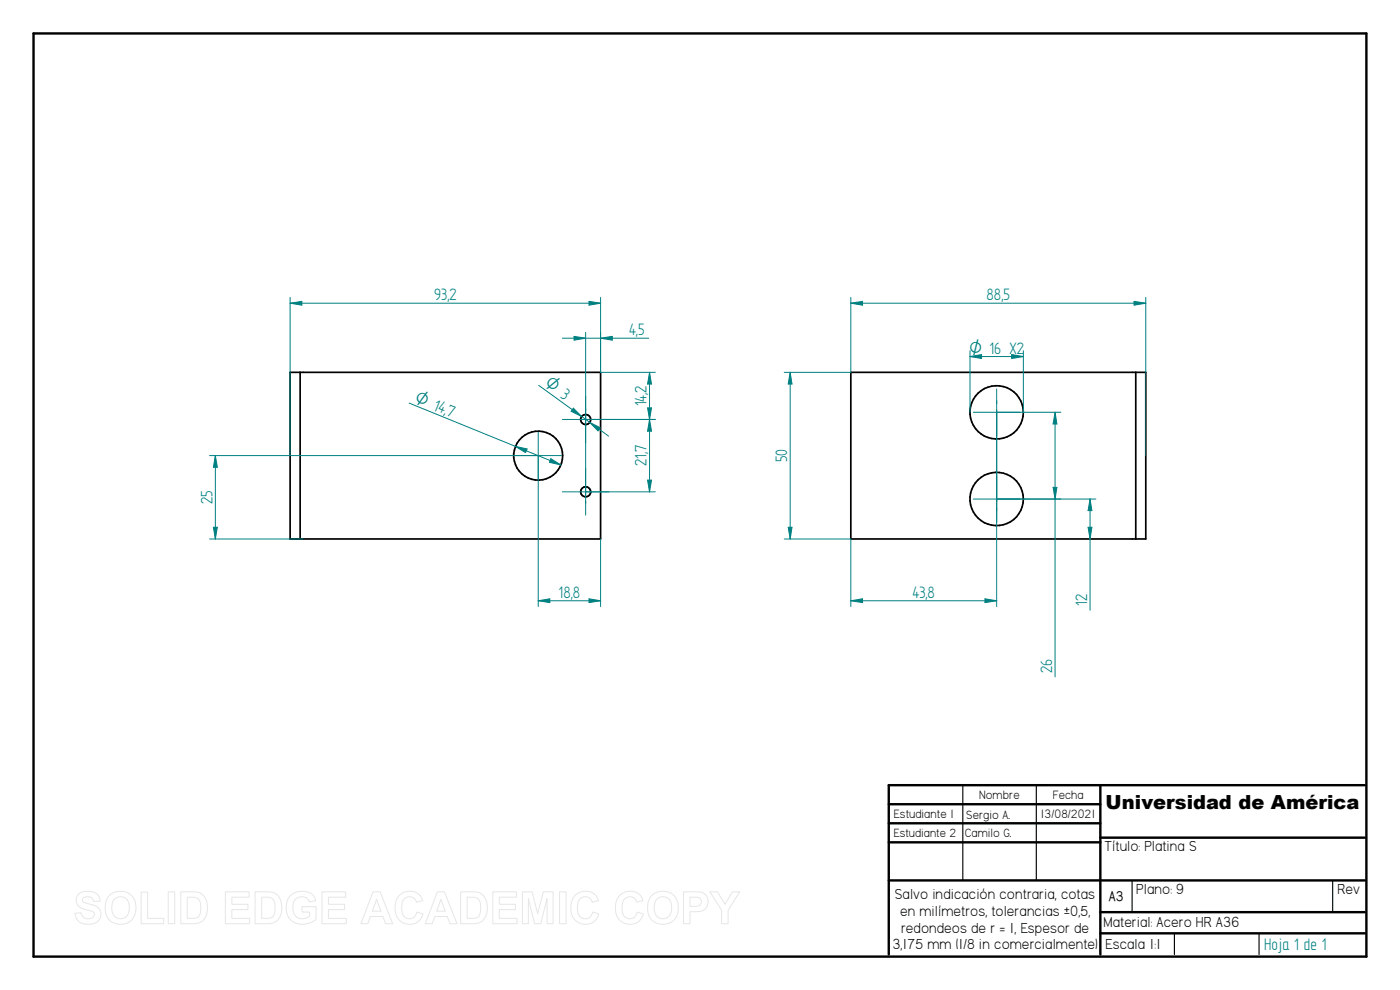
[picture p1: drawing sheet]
<svg xmlns="http://www.w3.org/2000/svg" width="420mm" height="297mm" viewBox="0 0 420 297" stroke-linecap="round" stroke-linejoin="round" font-family="sans-serif">
<path d="M10.1 10h400v277h-400zM330.2 235.6v50.8M409.6 235.6h-142.9v50.8M266.7 241.3h63.5M266.7 247h63.5M266.7 252.7h63.5M330.2 251.3h79.4M266.7 264.2h142.9M330.2 273.7h79.4M330.2 280h79.4" fill="none" stroke="#000" stroke-width=".72"/>
<path d="M289 235.6v28.6M311 235.6v28.6M339.8 264.3v9.4M400 264.3v9.4M352.5 280v6.4M377.9 280v6.4" fill="none" stroke="#000" stroke-width=".34"/>
<g fill="none" stroke="#000" stroke-width=".51">
<path d="M87.1 111.7h93.1v50h-93.1zM90.1 111.7v50M255.3 111.7h88.6v50h-88.6zM340.9 111.7v50"/>
<circle cx="161.5" cy="136.7" r="7.3"/>
<circle cx="175.8" cy="125.9" r="1.51"/>
<circle cx="299.1" cy="123.7" r="8"/>
<circle cx="175.8" cy="147.6" r="1.5"/>
<circle cx="299.1" cy="149.7" r="8"/>
</g>
<path d="M87.1 89.2v47.5M176.8 90.4l3.4 .6-3.4 .6zM180.2 89.2v22.5" fill="none" stroke="#008080" stroke-width=".3"/>
<path d="M176.8 90.4l3.4 .6-3.4 .6z" fill="#008080"/>
<path d="M87.1 91l3.5-.6v1.2z" fill="none" stroke="#008080" stroke-width=".3"/>
<path d="M87.1 91l3.5-.6v1.2z" fill="#008080"/>
<path d="M87.1 91h93.1M175.8 99.7v54.9M180.2 99.7v12M180.2 101.5l3.6-.6v1.2zM299.1 116.7v40M154.5 136.7h14M161.5 129.7v14M168.8 125.9h14M292.1 123.7h14M168.8 147.6h14M292.1 149.7h14" fill="none" stroke="#008080" stroke-width=".3"/>
<path d="M180.2 101.5l3.6-.6v1.2z" fill="#008080"/>
<path d="M172.3 100.9l3.5 .6-3.5 .6z" fill="none" stroke="#008080" stroke-width=".3"/>
<path d="M172.3 100.9l3.5 .6-3.5 .6z" fill="#008080"/>
<path d="M168.8 101.5h25.9M180.2 111.7h16.5M194.9 111.7l.6 3.5h-1.2zM175.8 125.9h20.9" fill="none" stroke="#008080" stroke-width=".3"/>
<path d="M194.9 111.7l.6 3.5h-1.2z" fill="#008080"/>
<path d="M194.3 122.4h1.2l-.6 3.5z" fill="none" stroke="#008080" stroke-width=".3"/>
<path d="M194.3 122.4h1.2l-.6 3.5z" fill="#008080"/>
<path d="M194.9 111.7v14.2M62.9 136.7h98.6M64.6 136.7l.6 3.5h-1.2zM62.9 161.7h28.1" fill="none" stroke="#008080" stroke-width=".3"/>
<path d="M64.6 136.7l.6 3.5h-1.2z" fill="#008080"/>
<path d="M64 158.2h1.2l-.6 3.5z" fill="none" stroke="#008080" stroke-width=".3"/>
<path d="M64 158.2h1.2l-.6 3.5z" fill="#008080"/>
<path d="M64.6 136.7v25M161.5 136.7v45.3M176.8 179.7l3.4 .6-3.4 .5zM180.2 161.7v20.3" fill="none" stroke="#008080" stroke-width=".3"/>
<path d="M176.8 179.7l3.4 .6-3.4 .5z" fill="#008080"/>
<path d="M161.5 180.3l3.5-.6v1.1z" fill="none" stroke="#008080" stroke-width=".3"/>
<path d="M161.5 180.3l3.5-.6v1.1z" fill="#008080"/>
<path d="M235.4 111.7h19.9M236.5 158.2h1.2l-.6 3.5zM235.4 161.7h19.9M161.5 180.3h18.7" fill="none" stroke="#008080" stroke-width=".3"/>
<path d="M236.5 158.2h1.2l-.6 3.5z" fill="#008080"/>
<path d="M237.1 111.7l.6 3.5h-1.2z" fill="none" stroke="#008080" stroke-width=".3"/>
<path d="M237.1 111.7l.6 3.5h-1.2z" fill="#008080"/>
<path d="M237.1 111.7v50M122.8 120.9l45.5 18.6M165.3 137.6l3 1.9-3.4-.8z" fill="none" stroke="#008080" stroke-width=".3"/>
<path d="M165.3 137.6l3 1.9-3.4-.8z" fill="#008080"/>
<path d="M154.7 133.9l3.5 .8-.5 1.1z" fill="none" stroke="#008080" stroke-width=".3"/>
<path d="M154.7 133.9l3.5 .8-.5 1.1z" fill="#008080"/>
<path d="M291.1 105.2v18.5M303.6 106.4l3.5 .6-3.5 .6zM307.1 105.2v18.5" fill="none" stroke="#008080" stroke-width=".3"/>
<path d="M303.6 106.4l3.5 .6-3.5 .6z" fill="#008080"/>
<path d="M291.1 107l3.5-.6v1.2z" fill="none" stroke="#008080" stroke-width=".3"/>
<path d="M291.1 107l3.5-.6v1.2z" fill="#008080"/>
<path d="M291.1 107h16M299.1 149.7h29.8M326.5 158.2h1.2l-.6 3.5z" fill="none" stroke="#008080" stroke-width=".3"/>
<path d="M326.5 158.2h1.2l-.6 3.5z" fill="#008080"/>
<path d="M327.1 149.7l.6 3.5h-1.2z" fill="none" stroke="#008080" stroke-width=".3"/>
<path d="M327.1 149.7l.6 3.5h-1.2z" fill="#008080"/>
<path d="M299.1 123.7h19.3M299.1 149.7h19.3M316 146.2h1.2l-.6 3.5zM327.1 149.7v33.4" fill="none" stroke="#008080" stroke-width=".3"/>
<path d="M316 146.2h1.2l-.6 3.5z" fill="#008080"/>
<path d="M316.6 123.7l.6 3.5h-1.2z" fill="none" stroke="#008080" stroke-width=".3"/>
<path d="M316.6 123.7l.6 3.5h-1.2z" fill="#008080"/>
<path d="M299.1 123.7v58.3M316.6 123.7v79.4M255.3 161.7v20.3M255.3 180.3l3.6-.6v1.1z" fill="none" stroke="#008080" stroke-width=".3"/>
<path d="M255.3 180.3l3.6-.6v1.1z" fill="#008080"/>
<path d="M295.6 179.7l3.5 .6-3.5 .5z" fill="none" stroke="#008080" stroke-width=".3"/>
<path d="M295.6 179.7l3.5 .6-3.5 .5z" fill="#008080"/>
<path d="M255.3 89.2v22.5M255.3 91l3.6-.6v1.2zM343.9 89.2v47.5M255.3 180.3h43.8" fill="none" stroke="#008080" stroke-width=".3"/>
<path d="M255.3 91l3.6-.6v1.2z" fill="#008080"/>
<path d="M340.3 90.4l3.6 .6-3.6 .6z" fill="none" stroke="#008080" stroke-width=".3"/>
<path d="M340.3 90.4l3.6 .6-3.6 .6z" fill="#008080"/>
<path d="M255.3 91h88.6M161.7 115.6l21 15.3M177 126.7l3.2 1.7-.7 .9z" fill="none" stroke="#008080" stroke-width=".3"/>
<path d="M177 126.7l3.2 1.7-.7 .9z" fill="#008080"/>
<path d="M172.1 122.5l2.5 2.5-3.2-1.6z" fill="none" stroke="#008080" stroke-width=".3"/>
<path d="M172.1 122.5l2.5 2.5-3.2-1.6z" fill="#008080"/>
<path d="M175.8 125.9h20.9M194.9 125.9l.6 3.5h-1.2zM175.8 147.6h20.9" fill="none" stroke="#008080" stroke-width=".3"/>
<path d="M194.9 125.9l.6 3.5h-1.2z" fill="#008080"/>
<path d="M194.3 144.1h1.2l-.6 3.5z" fill="none" stroke="#008080" stroke-width=".3"/>
<path d="M194.3 144.1h1.2l-.6 3.5z" fill="#008080"/>
<path d="M194.9 125.9v21.7" fill="none" stroke="#008080" stroke-width=".3"/>
<g fill="none" stroke="#e6e6e6" stroke-width=".3">
<path d="M23.5 268.4a4.5 4.5 0 0 1 6.2 .5l.3 1.5-1.9 .1a1.83 1.83 0 0 0-1.5-1.4 1.83 1.83 0 0 0-1.9 .9v.2a3.3 3.3 0 0 0 2.6 1.2 2.99 2.99 0 0 1 3 3.1 2.99 2.99 0 0 1-3.4 2.8 3.6 3.6 0 0 1-4.4-3.3l1.8-.1a2.1 2.1 0 0 0 1.8 1.8 2.1 2.1 0 0 0 2.3-1.3 1.39 1.39 0 0 0-1.5-1.2 5.4 5.4 0 0 1-3.8-1.9 2.66 2.66 0 0 1 .4-2.9zM32.9 268.6a4.8 4.8 0 0 1 5.8-.5 4.8 4.8 0 0 1 2 5.5 4.7 4.7 0 0 1-5.7 3.6 4.7 4.7 0 0 1-3.4-5.9l.4-1.3zM34.3 269.9a2.67 2.67 0 0 1 3.2-.5 2.67 2.67 0 0 1 1.3 2.9 2.7 2.7 0 0 1-2.6 3.4 2.7 2.7 0 0 1-2.6-3.4l.2-1.6zM42.4 267.7h1.9v7.8h4.8v1.7h-6.7zM50.5 267.6h1.9v9.6h-1.9zM54.3 267.6h3.5a4 4 0 0 1 4.4 4.3 4.2 4.2 0 0 1-4.3 5.3h-3.6zM56.2 269.2a4.5 4.5 0 0 1 3.3 .5 4.9 4.9 0 0 1-.2 5.5l-1 .3h-2.1zM67.6 267.6h7.1v1.6h-5.1v2.1h4.8v1.6h-4.8v2.6h5.3v1.7h-7.3zM76.6 267.6h3.5a4 4 0 0 1 4.5 4.3 4.2 4.2 0 0 1-4.4 5.3h-3.6zM78.5 269.2a4.5 4.5 0 0 1 3.3 .5 4.9 4.9 0 0 1-.2 5.5l-1 .3h-2.1zM87.1 268.8a5.1 5.1 0 0 1 7.1 0l.6 1.5-1.9 .3a2.65 2.65 0 0 0-3.3-1.4 2.65 2.65 0 0 0-1.7 3 2.97 2.97 0 0 0 1.5 3.2 2.97 2.97 0 0 0 3.5-.6v-1.2h-2.2v-1.6h4.2v3.8a5.7 5.7 0 0 1-8.2-.5 5.8 5.8 0 0 1 .4-6.5zM96.6 267.6h7.1v1.6h-5.1v2.1h4.8v1.6h-4.8v2.6h5.3v1.7h-7.3z"/>
<path d="M112 267.6h2.1l3.7 9.6h-2.1l-.8-2.2h-3.7l-.8 2.2h-2.1zM113 269.8l1.3 3.6h-2.6zM119.8 268.7a4.2 4.2 0 0 1 7.1 1.5l-1.9 .5a2.25 2.25 0 0 0-2.7-1.6 2.25 2.25 0 0 0-1.7 2.5 3.4 3.4 0 0 0 1.5 4 2.25 2.25 0 0 0 3-2l1.8 .6a4.3 4.3 0 0 1-5 3 4.3 4.3 0 0 1-3.3-4.7l.4-2.4zM131.3 267.6h2.1l3.7 9.6h-2.1l-.8-2.2h-3.7l-.8 2.2h-2.1zM132.3 269.8l1.3 3.6h-2.5zM138.2 267.6h3.6a4 4 0 0 1 4.4 4.3 4.2 4.2 0 0 1-4.4 5.3h-3.6zM140.2 269.2a4.5 4.5 0 0 1 3.3 .5 4.9 4.9 0 0 1-.2 5.5l-1 .3h-2.1zM147.9 267.6h7.1v1.6h-5.2v2.1h4.9v1.6h-4.9v2.6h5.4v1.7h-7.3zM156.8 267.6h2.9l1.7 6.5 1.7-6.5h2.9v9.6h-1.8v-7.6l-1.9 7.6h-1.9l-1.8-7.6v7.6h-1.8zM167.9 267.6h2v9.6h-2zM172.5 268.7a4.2 4.2 0 0 1 7.1 1.5l-1.9 .5a2.25 2.25 0 0 0-2.6-1.6 2.25 2.25 0 0 0-1.8 2.5 3.4 3.4 0 0 0 1.6 4 2.25 2.25 0 0 0 3-2l1.8 .6a4.3 4.3 0 0 1-5 3 4.3 4.3 0 0 1-3.4-4.7l.4-2.4zM185.9 268.7a4.2 4.2 0 0 1 7.1 1.5l-1.9 .5a2.25 2.25 0 0 0-2.7-1.6 2.25 2.25 0 0 0-1.7 2.5 3.4 3.4 0 0 0 1.6 4 2.25 2.25 0 0 0 3-2l1.8 .6a4.3 4.3 0 0 1-5 3 4.3 4.3 0 0 1-3.4-4.7l.4-2.4z"/>
<path d="M195.7 268.6a4.8 4.8 0 0 1 5.8-.5 4.8 4.8 0 0 1 2 5.5 4.7 4.7 0 0 1-5.8 3.6 4.7 4.7 0 0 1-3.3-5.9l.4-1.3zM197.1 269.9a2.67 2.67 0 0 1 3.1-.5 2.67 2.67 0 0 1 1.4 2.9 2.7 2.7 0 0 1-2.6 3.4 2.7 2.7 0 0 1-2.7-3.4l.3-1.6zM205.1 267.6h3.1a3.6 3.6 0 0 1 3.9 1.4 3.1 3.1 0 0 1-.1 3.3 3.1 3.1 0 0 1-3.2 1.3h-1.7v3.6h-2zM207.1 269.2a3.9 3.9 0 0 1 3.1 .5 1.44 1.44 0 0 1 0 1.6 1.44 1.44 0 0 1-1.5 .6h-1.6zM213.1 267.6h2.2l2.3 3.7 2.2-3.7h2.2l-3.5 5.5v4.1h-1.9v-4.1z"/>
</g>
<text font-size="5.8" x="331.8" y="242.7">Universidad de América</text>
<g font-size="5.6" fill="#008080">
<text x="130.3" y="90.1">93,2</text>
<text x="296.1" y="90.1">88,5</text>
<text x="188.8" y="100.6">4,5</text>
<text x="133.7" y="124.5" transform="rotate(22 133.7 124.5)">7</text>
<text x="194" y="121.9" transform="rotate(-90 194 121.9)">14,2</text>
<text x="194" y="140" transform="rotate(-90 194 140)">21,7</text>
<text x="236.3" y="138.7" transform="rotate(-90 236.3 138.7)">50</text>
<text x="63.7" y="151.3" transform="rotate(-90 63.7 151.3)">25</text>
<text x="167.6" y="179.4">18,8</text>
<text x="273.8" y="179.4">43,8</text>
<text x="326.3" y="181.9" transform="rotate(-90 326.3 181.9)">12</text>
<text x="315.8" y="201.9" transform="rotate(-90 315.8 201.9)">26</text>
<text x="379.4" y="285">Hoja 1 de 1</text>
</g>
<g font-size="5.4" fill="#008080">
<text x="290.9" y="106.1">O 16 X2</text>
<text x="163.2" y="115.6" transform="rotate(36 163.2 115.6)">O 3</text>
<text x="124.2" y="120.6" transform="rotate(22 124.2 120.6)">O 14,</text>
</g>
<g font-size="4.9">
<text x="331.5" y="255.4">Título: Platina S</text>
<text x="268.6" y="269.7">Salvo indicación contraria, cotas</text>
<text x="341" y="268.2">Plano: 9</text>
<text x="401.4" y="268.2">Rev</text>
<text x="270.1" y="274.8">en milímetros, tolerancias ±0,5,</text>
<text x="270.4" y="279.8">redondeos de r = 1, Espesor de</text>
<text x="331.2" y="278.3">Material: Acero HR A36</text>
<text x="267.8" y="284.8">3,175 mm (1/8 in comercialmente)</text>
<text x="331.8" y="284.8">Escala 1:1</text>
</g>
<text font-size="4.7" x="332.8" y="270.5">A3</text>
<g font-size="4.1">
<text x="293.8" y="239.7">Nombre</text>
<text x="316" y="239.7">Fecha</text>
<text x="268.3" y="245.4">Estudiante 1</text>
<text x="290" y="245.8">Sergio A.</text>
<text x="312.2" y="245.4">13/08/2021</text>
<text x="268.3" y="251.2">Estudiante 2</text>
<text x="289.5" y="251.1">Camilo G.</text>
</g>
</svg>
